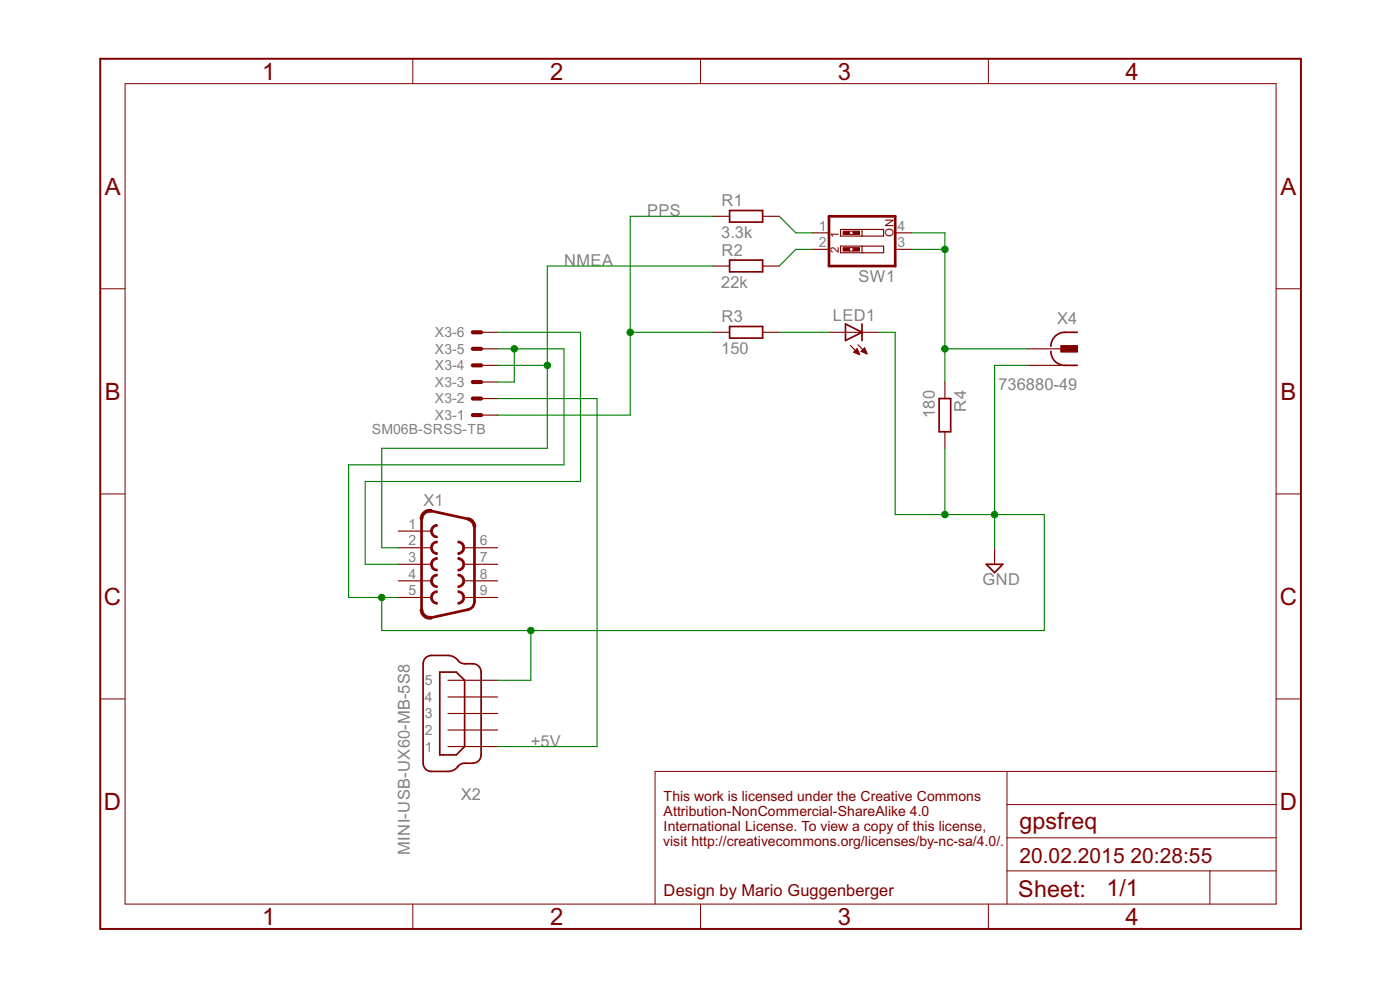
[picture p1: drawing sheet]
<svg xmlns="http://www.w3.org/2000/svg" width="210mm" height="148mm" viewBox="0 0 210 148" stroke-linecap="round" stroke-linejoin="round" font-family="sans-serif">
<path d="M70.9 59.7h1.2M70.9 57.2h1.2M70.9 54.7h1.2M70.9 52.3h1.2M70.9 49.8h1.2M70.9 62.2h1.2" fill="none" stroke="#800000" stroke-width=".61"/>
<g fill="none" stroke="#800000" stroke-width=".17">
<path d="M106.9 39.9h2.5M106.9 32.4h2.5M114.3 39.9h2.5M114.3 32.4h2.5M121.8 37.4h2.5M121.8 34.9h2.5M126 36.9h6.5v1h-6.5zM126 34.4h6.5v1h-6.5zM129.2 34.4v1M129.2 36.9v1M134.2 37.4h2.5M134.2 34.9h2.5"/>
<path d="M72.1 59.7h2.5M72.1 57.2h2.5M72.1 54.7h2.5M72.1 52.3h2.5M72.1 49.8h2.5M106.9 49.8h2.5M114.3 49.8h2.5M124.3 49.8h7.4M127.5 51.8l1.4 1.3M128 52.7h.7M128.1 52.6h.6M128.2 52.5h.4"/>
<path d="M128.3 52.9h.5M128.4 52.4h.2M128.5 52.3h.1M128.5 52.3l.4 .8-.9-.3zM128.5 53h.3M128.6 51.6l1.4 1.4M128.8 53.1h.1M129.1 52.6l.9 .4M129.1 52.6l.5-.5 .4 .9M129.1 52.6h.7M129.2 52.5h.6M129.3 52.4h.4"/>
<path d="M129.4 52.7h.5M129.5 52.3h.2M129.6 52.2h.1M129.7 52.9h.2M130 53h.1M141.7 57.2v2.5M154.1 54.7h4.9M154.1 52.3h4.9M59.7 79.6h5M72.1 62.2h2.5M141.7 64.7v2.5M59.7 82.1h5"/>
<path d="M59.7 84.5h5M59.7 87h5M59.7 89.5h5M69.7 82.1h4.9M69.7 84.5h4.9M69.7 87h4.9M69.7 89.5h4.9M149.1 82.1v2.4M67.2 111.8h7.4M67.2 109.4h7.4M67.2 106.9h7.4M67.2 104.4h7.4"/>
<path d="M67.2 101.9h7.4"/>
</g>
<g fill="#800000" stroke="#800000" stroke-width=".15">
<path d="M64.9 81.3l.7-.2v.2a.74 .74 0 0 0-.8 .8 .74 .74 0 0 0 .8 .7v.3a1 1 0 0 1-1-.7 1 1 0 0 1 .3-1.1z" fill-rule="evenodd"/>
<path d="M68.7 81.1a.99 .99 0 0 1 1 1 .99 .99 0 0 1-1 1v-.3a.74 .74 0 0 0 .7-.7 .74 .74 0 0 0-.7-.8z" fill-rule="evenodd"/>
<path d="M64.9 78.8l.5-.2h.2v.2a.75 .75 0 0 0-.8 .8 .75 .75 0 0 0 .8 .7v.3a.98 .98 0 0 1-1-.7 .98 .98 0 0 1 .3-1.1z" fill-rule="evenodd"/>
<path d="M68.7 86a.99 .99 0 0 1 1 1 .99 .99 0 0 1-1 1v-.2a.75 .75 0 0 0 .7-.8 .75 .75 0 0 0-.7-.7z" fill-rule="evenodd"/>
<path d="M64.9 83.8l.7-.3v.3a.74 .74 0 0 0-.8 .7 .74 .74 0 0 0 .8 .8v.2a.99 .99 0 0 1-1-.6 .99 .99 0 0 1 .3-1.1z" fill-rule="evenodd"/>
<path d="M68.7 83.5a.99 .99 0 0 1 1 1 .99 .99 0 0 1-1 1v-.2a.74 .74 0 0 0 .7-.8 .74 .74 0 0 0-.7-.7z" fill-rule="evenodd"/>
<path d="M64.9 86.3l.5-.3h.2v.3a.75 .75 0 0 0-.8 .7 .75 .75 0 0 0 .8 .8v.2a.98 .98 0 0 1-1-.6 .98 .98 0 0 1 .3-1.1z" fill-rule="evenodd"/>
<path d="M68.7 88.5a.99 .99 0 0 1 1 1 .99 .99 0 0 1-1 1v-.2a.75 .75 0 0 0 .7-.8 .75 .75 0 0 0-.7-.7z" fill-rule="evenodd"/>
<path d="M64.9 88.8l.5-.3h.2v.3a.75 .75 0 0 0-.8 .7 .75 .75 0 0 0 .8 .8v.2a1 1 0 0 1-1-.6 1 1 0 0 1 .3-1.1z" fill-rule="evenodd"/>
<path d="M63.4 76.8a1.34 1.34 0 0 1 1.3-.5v.5a1.03 1.03 0 0 0-1.3 1h-.4v-.2l.2-.6z" fill-rule="evenodd"/>
<path d="M70.2 77.6a1.38 1.38 0 0 1 1.1 1.4h-.3a1.05 1.05 0 0 0-.9-1.1z" fill-rule="evenodd"/>
<path d="M63 91.3h.4a1.05 1.05 0 0 0 1.3 1v.4a1.45 1.45 0 0 1-1.7-1.4z" fill-rule="evenodd"/>
</g>
<path d="M124.3 32.4h9.9v7.5h-9.9zM63.2 77.8v13.5M64.7 76.6l5.5 1.1M71.1 79v11.1a1.22 1.22 0 0 1-.9 1.2l-5.5 1.2" fill="none" stroke="#800000" stroke-width=".4"/>
<g fill="none" stroke="#800000" stroke-width=".15">
<path d="M18.8 12.5h172.5v122.9h-172.5zM61.9 8.8v3.7M105 8.8v3.7M148.2 8.8v3.7M127.4 37.6h.5M127.4 37.1h.5M127.4 35.1h.5M127.4 34.6h.5M15 43.3h3.8M191.3 43.3h3.8M15 74h3.8M191.3 74h3.8"/>
<path d="M15 104.7h3.8M151 115.6v19.8M191.3 115.6h-93.1v19.8M191.3 104.7h3.8M61.9 135.4v3.8M105 135.4v3.8M148.2 135.4v3.8M151 130.5h40.3M151 125.5h40.3M151 120.5h40.3M181.4 130.5v4.9"/>
</g>
<g fill="#800000" stroke="#800000" stroke-width=".15">
<path d="M127.9 37.1h1v.5h-1z"/>
<path d="M126.4 37.1h1v.5h-1z"/>
<path d="M127.9 34.6h1v.5h-1z"/>
<path d="M126.4 34.6h1v.5h-1z"/>
<path d="M159 51.8h2.5v.9h-2.5z"/>
</g>
<path d="M109.4 31.5h4.9v1.8h-4.9zM109.4 39h4.9v1.7h-4.9zM109.4 48.9h4.9v1.8h-4.9zM126.8 48.5l2.4 1.3-2.4 1.2zM129.2 48.5v2.5M140.8 59.7h1.7v5h-1.7zM157.6 52.6a2.08 2.08 0 0 0 2.1 2.1h1.8M161.5 49.8h-1.8a2.08 2.08 0 0 0-2.1 2.1M63.9 98.5l.8-.3h2.5a2.17 2.17 0 0 1 1.7 .9 2.43 2.43 0 0 0 2 .3 1.25 1.25 0 0 1 1.2 1.3v12.4a1.25 1.25 0 0 1-1.2 1.2 2.36 2.36 0 0 0-2 .3l-.2 .2a1.84 1.84 0 0 1-1.5 .8h-2.5a1.21 1.21 0 0 1-1.3-1.3v-14.9a1.25 1.25 0 0 1 .5-.9zM147.9 84.5h2.4l-1.2 1.3zM65.9 100.7h2.5l1.3 1.2v9.9l-1.3 1.3h-2.5z" fill="none" stroke="#800000" stroke-width=".25"/>
<path d="M15 8.8h180.1v130.4h-180.1z" fill="none" stroke="#800000" stroke-width=".3"/>
<g fill="none" stroke="#008000" stroke-width=".17">
<path d="M106.9 39.9h-24.8v27.3h-24.9v14.9h2.5M106.9 32.4h-12.4v29.8h-19.9M116.8 32.4l2.5 2.5h2.5M121.8 37.4h-2.5l-2.5 2.5M136.7 34.9h5v22.3M136.7 37.4h5M74.6 49.8h12.4v22.3h-32.2v12.4h4.9M74.6 54.7h7.5M74.6 52.3h10v17.3h-32.3v19.9h7.4M74.6 59.7h14.9v52.1h-14.9M77.1 52.3v4.9h-2.5M94.5 49.8h12.4"/>
<path d="M116.8 49.8h7.5M131.7 49.8h2.5v27.3h22.4v17.4h-99.4v-5M141.7 52.3h12.4M154.1 54.7h-5v27.4M141.7 67.2v9.9M79.6 94.5v7.4h-5"/>
</g>
<g fill="#008000" stroke="#008000" stroke-width=".15">
<circle cx="141.7" cy="77.1" r=".49"/>
<circle cx="77.1" cy="52.3" r=".49"/>
<circle cx="57.2" cy="89.5" r=".49"/>
<circle cx="79.6" cy="94.5" r=".49"/>
<circle cx="149.1" cy="77.1" r=".49"/>
<circle cx="141.7" cy="37.4" r=".49"/>
<circle cx="141.7" cy="52.3" r=".49"/>
<circle cx="82.1" cy="54.7" r=".49"/>
<circle cx="94.5" cy="49.8" r=".49"/>
</g>
<g font-size="4" fill="#800000">
<text x="39.3" y="11.9">1</text>
<text x="82.5" y="11.9">2</text>
<text x="125.6" y="11.9">3</text>
<text x="168.8" y="11.9">4</text>
<text x="15.7" y="29.2">A</text>
<text x="192" y="29.2">A</text>
<text x="15.7" y="59.9">B</text>
<text x="192" y="59.9">B</text>
<text x="15.6" y="90.6">C</text>
<text x="191.9" y="90.6">C</text>
<text x="15.6" y="121.3">D</text>
<text x="191.9" y="121.3">D</text>
<text x="39.3" y="138.6">1</text>
<text x="82.5" y="138.6">2</text>
<text x="125.6" y="138.6">3</text>
<text x="168.8" y="138.6">4</text>
</g>
<g font-size="3.9" fill="#800000">
<text x="152.8" y="124.3">gpsfreq</text>
<text x="152.7" y="134.3">Sheet:</text>
<text x="165.9" y="134.2">1/1</text>
</g>
<g font-size="3.5" fill="#800000">
<text x="152.8" y="129.2">20.02.2015</text>
<text x="169.5" y="129.2">20:28:55</text>
</g>
<g font-size="2.8" fill="#808080">
<text x="97" y="32.4">PPS</text>
<text x="108.1" y="35.6">3.3k</text>
<text x="108.2" y="30.9">R1</text>
<text x="84.6" y="39.8">NMEA</text>
<text x="108.2" y="38.4">R2</text>
<text x="108.1" y="43.1">22k</text>
<text x="128.7" y="42.2">SW1</text>
<text x="108.1" y="53">150</text>
<text x="108.2" y="48.3">R3</text>
<text x="124.9" y="48">LED1</text>
<text x="158.5" y="48.5">X4</text>
<text x="149.7" y="58.5">736880-49</text>
<text x="140.2" y="62.6" transform="rotate(-90 140.2 62.6)">180</text>
<text x="144.9" y="61.7" transform="rotate(-90 144.9 61.7)">R4</text>
<text x="63.5" y="75.9">X1</text>
<text x="147.3" y="87.6">GND</text>
<text x="79.6" y="111.9">+5V</text>
<text x="69.1" y="119.8">X2</text>
<text x="61.5" y="128.1" transform="rotate(-90 61.5 128.1)">MINI-USB-UX60-MB-5S8</text>
</g>
<text font-size="2.8" fill="#800000" x="99.5" y="134.2">Design by Mario Guggenberger</text>
<g font-size="2.3" fill="#808080">
<text x="122.8" y="34.5">1</text>
<text x="134.6" y="34.5">4</text>
<text x="122.8" y="37">2</text>
<text x="134.6" y="37">3</text>
<text x="65.2" y="53">X3-5</text>
<text x="65.2" y="50.5">X3-6</text>
<text x="65.2" y="58">X3-3</text>
<text x="65.2" y="55.5">X3-4</text>
<text x="55.7" y="65">SM06B-SRSS-TB</text>
<text x="65.2" y="62.9">X3-1</text>
<text x="65.2" y="60.4">X3-2</text>
<text x="61.2" y="79.2">1</text>
<text x="61.2" y="81.7">2</text>
<text x="71.9" y="81.7">6</text>
<text x="61.2" y="84.2">3</text>
<text x="61.2" y="86.7">4</text>
<text x="61.2" y="89.2">5</text>
<text x="71.9" y="84.2">7</text>
<text x="71.9" y="86.7">8</text>
<text x="71.9" y="89.2">9</text>
<text x="63.7" y="107.6">3</text>
<text x="63.7" y="105.1">4</text>
<text x="63.7" y="102.7">5</text>
<text x="63.7" y="112.6">1</text>
<text x="63.7" y="110.1">2</text>
</g>
<g font-size="2.3" fill="#800000">
<text x="99.5" y="120">This work is licensed under the Creative Commons</text>
<text x="99.5" y="122.3">Attribution-NonCommercial-ShareAlike 4.0</text>
<text x="99.5" y="124.5">International License. To view a copy of this license,</text>
<text x="99.5" y="126.8">visit http://creativecommons.org/licenses/by-nc-sa/4.0/.</text>
</g>
<g font-size="1.9" fill="#800000">
<text x="125.8" y="35.7" transform="rotate(-90 125.8 35.7)">1</text>
<text x="134" y="35.5" transform="rotate(-90 134 35.5)">ON</text>
<text x="125.8" y="38" transform="rotate(-90 125.8 38)">2</text>
</g>
</svg>
